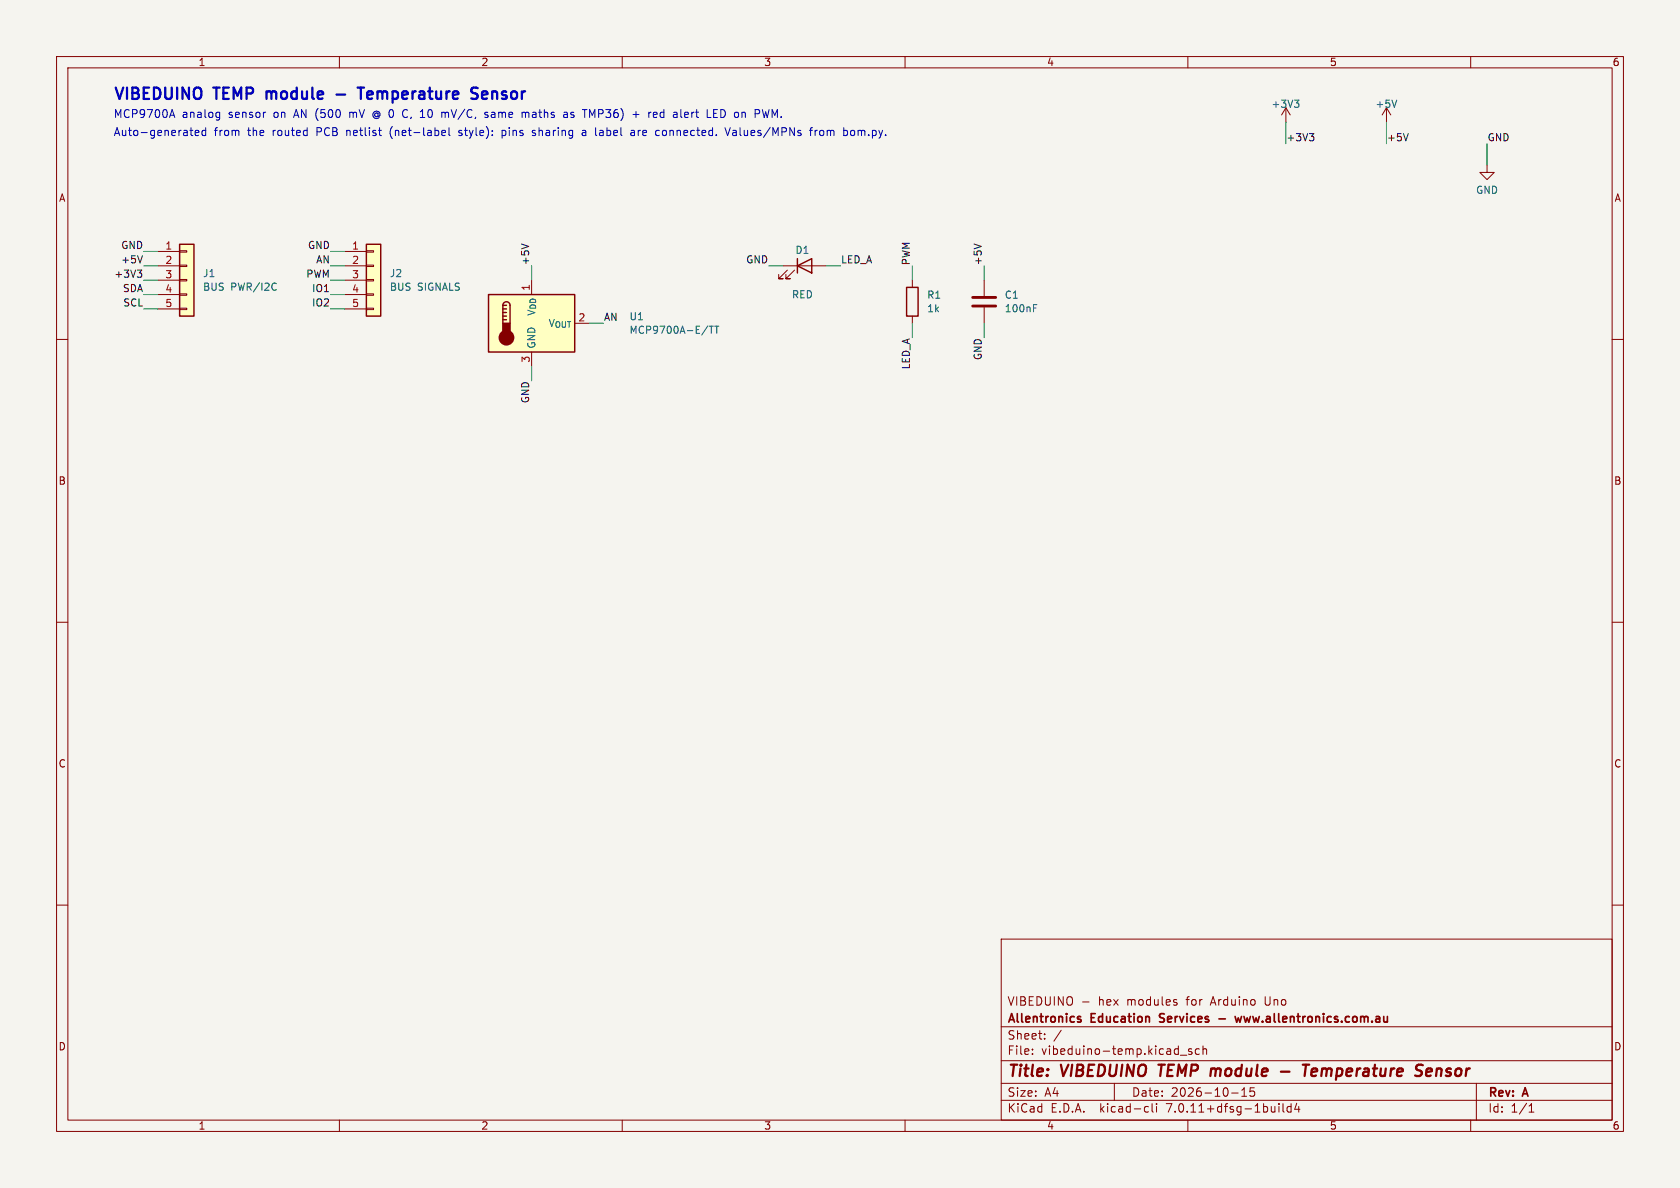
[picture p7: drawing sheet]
<svg xmlns="http://www.w3.org/2000/svg" width="297mm" height="210mm" viewBox="0 0 297 210" stroke-linecap="round" stroke-linejoin="round" font-family="sans-serif">
<path d="M0 0h297v210h-297z" fill="#f5f4ef" stroke="#f5f4ef" stroke-width=".18"/>
<g fill="none" stroke="#840000" stroke-width=".18">
<path d="M10 10h277v190h-277zM12 12h273v186h-273zM60 10v2M110 10v2M160 10v2M210 10v2M227.3 19.1l-.7 1.2M227.3 19.1v2.5M227.3 19.1l.8 1.2M245.1 19.1l-.8 1.2M245.1 19.1v2.5M245.1 19.1l.8 1.2"/>
<path d="M260 10v2M262.9 29.2v1.3h1.3l-1.3 1.3-1.3-1.3h1.3M10 60h2M27.9 44.5h3.8M27.9 47h3.8M27.9 49.5h3.8M27.9 52.1h3.8M27.9 54.6h3.8M31.7 54.5h1.3v.2h-1.3zM31.7 51.9h1.3v.3h-1.3zM31.7 49.4h1.3v.3h-1.3zM31.7 46.9h1.3v.2h-1.3z"/>
<path d="M31.7 44.3h1.3v.3h-1.3zM61 44.5h3.8M61 47h3.8M61 49.5h3.8M61 52.1h3.8M61 54.6h3.8M64.8 54.5h1.2v.2h-1.2zM64.8 51.9h1.2v.3h-1.2zM64.8 49.4h1.2v.3h-1.2zM64.8 46.9h1.2v.2h-1.2zM64.8 44.3h1.2v.3h-1.2zM138.4 47h7.6"/>
<path d="M139.2 47.8l-1.5 1.5h.7h-.7v-.8M140.5 47.8l-1.6 1.5h.8h-.8v-.8M161.3 49.5v1.3M161.3 55.9v1.3M174 49.5v2.8M174 54.4v2.8M285 60h2M94 62.2v2.6M10 110h2M285 110h2M10 160h2M285 160h2"/>
<path d="M177 166h108v32h-108zM191.4 177.1h1.1M207.9 177.2l.2 .2-.2 .3M207.9 176.7l.1 .1M60 198v2M110 198v2M160 198v2M177 194.5h108M177 191.5h108M177 187.5h108M177 181.5h108M182.5 186.3v.1"/>
<path d="M182.5 185.5v.1M184.7 183.6v.1M184.7 182.8v.1M187.6 182.1l-1.3 2M197 191.5v3M202.6 195.6l.4 .1M203 196.5l-.4 .1M203.7 195.1v1.3l.2 .2M204.5 195.1v.1M204.5 195.6v1M208.7 186.5h1.1M210 198v2"/>
<path d="M210.7 185.5l-.4-.1-.2 .2 .1 .2 .5 .2v.3h-.6M212 185.5l-.4-.1-.3 .3v.4l.2 .2h.5M212.7 185.5l.2-.1 .3 .1 .1 .9M212.7 184.9v1.5M217.7 193.2h1.2M219.5 193.8h.9M219.5 192.7l.5-.4v1.5M221.7 192.3h-.7v.7l.2-.1h.5l.1 .3-.1 .5-.2 .1-.5-.1M226.1 195.1v.1M226.1 195.6v1M226.8 195.1v1.3l.2 .2M228.2 195.7l-.4-.1-.3 .3v.4l.2 .2h.5"/>
<path d="M228.2 195.1v1.5M229.2 195l-.3 1.1h.9M229.6 195.6v1M260 198v2M261 191.5v6.5M270.3 196.6h.9M270.3 195.5l.4-.4v1.5"/>
</g>
<path d="M204.8 188.2h1.1M205.4 188.2l-.3 2M214.4 188.9l.5 .1M215 189.2l-.2 1M226.4 189.4h1.6M230.3 188.2h1.2M230.9 188.2l-.3 2M231.9 189.5l.9-.1v-.4l-.2-.1-.6 .1-.2 .9 .3 .3 .5-.1M252.1 189.5l1-.1v-.4l-.6-.1-.3 .3v.9l.1 .1 .6-.1" fill="none" stroke="#840000" stroke-width=".4"/>
<path d="M190.7 179.7l.4 .1M205.1 179.3v.5M218.3 179.7l.3 1 .3-.7 .3 .7 .3-1M190.7 180.2l.4 .1v.2l-.2 .2h-.3M205 180.6l.2 .1M215.5 180.1h1.1" fill="none" stroke="#840000" stroke-width=".3"/>
<g fill="#ffffc2" stroke="#ffffc2" stroke-width=".18">
<path d="M31.7 43.2h2.6v12.7h-2.6z"/>
<path d="M86.4 52.1h15.2v10.1h-15.2z"/>
<path d="M64.8 43.2h2.5v12.7h-2.5z"/>
</g>
<g fill="none" stroke="#840000" stroke-width=".25">
<path d="M31.7 43.2h2.6v12.7h-2.6zM64.8 43.2h2.5v12.7h-2.5zM86.4 52.1h15.2v10.1h-15.2zM88.9 54a.64 .64 0 0 1 .6-.7 .64 .64 0 0 1 .7 .7v3.2M88.9 56.5h.6M88.9 55.9h.6M88.9 55.2h.6M88.9 54.6h.6M88.9 54v3.2M88.9 54h.6M141 47l2.5-1.3v2.6zM141 45.7v2.6"/>
<path d="M160.3 50.8h2v5.1h-2z"/>
</g>
<path d="M228.8 17.7h.8l-.4 .5M229.4 18.2l.2 .2v.3l-.2 .3M246.9 17.7l-.4 1.3M48.6 50l.2 .2M48.8 51.2l-.2 .1M125.4 57.7h.7M125.7 57.7v1.2M126.3 57.7h.8M126.7 57.7v1.2M182.7 54.5h.4M182.7 53.8h.6" fill="none" stroke="#006464" stroke-width=".18"/>
<g fill="#840000" stroke="#840000" stroke-width=".25">
<path d="M88.9 57.2h1.3v1.9h-1.3z"/>
<circle cx="89.5" cy="59.7" r="1.27"/>
</g>
<path d="M172 54.1h4M172 52.6h4" fill="none" stroke="#840000" stroke-width=".51"/>
<path d="M231.5 23.6h.8l-.5 .5M232 24.1l.3 .2v.3l-.3 .3M249 23.6l-.5 1.3M24.3 47.7h.8l-.5 .5M24.8 48.2l.3 .3v.3l-.3 .2M25.2 45.2l-.4 1.3M92.2 43.1l1.3 .5M172.2 43.1l1.3 .5" fill="none" stroke="#0f0f0f" stroke-width=".18"/>
<g fill="none" stroke="#0000c2" stroke-width=".18">
<path d="M30.4 19.4l.5 1.4M38.4 19.8l.4 .1M38.8 19.8v1.2l-.2 .2M61.8 19.8v1M62 19.8l-.2 .2M66.6 19.6l-.3 .1-.3 .3M71.4 19.4h.6M78.3 19.8h.2l.2 .2M79.1 19.8h-.2l-.2 .2M86.2 19.9l-.3-.1-.2 .2 .1 .2 .4 .2v.3h-.5M92.7 19.8l.2 .2M99.8 19.8h.3l.2 .2v.8"/>
<path d="M101.3 19.8h-.2l-.2 .2 .1 .2 .3 .1M104.2 19.4l.5 1 .5-1M116 19.8l.2 .4-.7 .1M116.8 20v.6M121.5 19.8h-.3l-.2 .2 .1 .7 .4 .1M126.2 19.4h.6M136 19.4l-.4 1.4M30.1 20.4h.7M33.6 23h.5M34 24h.1M34.5 23.5l.7-.1-.1-.3-.4-.1-.2 .2 .1 .7h.5M36.4 23.1l-.4-.1-.3 .3 .1 .6h.6"/>
<path d="M36.4 22.6v1.4M38.8 20.7l-.4 .1M66 20.6l.3 .3 .3 .1M66.4 20l-.2 .2 .2 .4M69.1 22.8l-.1 .5 .1 .8M71.4 20.7h.6M78.2 23.1l.4-.1 .2 .4-.7 .1M78.2 23.9h.5M78.7 20v.8M79.4 22.6v1.2l.2 .2M81.1 23.9l.4 .1M81.5 23h-.2l-.2 .2 .1 .2 .3 .1"/>
<path d="M86.9 20.3v.4M88.8 23.1h.5M88.8 23.9h.5M88.8 23v1.4M92.9 20l.2-.2 .3 .1 .1 .9M92.9 20v.8M94.6 23.1l-.3-.1-.2 .2 .1 .2 .4 .2v.3h-.5M100.3 20.7l-.5 .1M100.3 20.2h-.5M100.9 20.7l.4 .1M103 23.1h.5l.1 .9M103.6 23.4h-.5a.27 .27 0 0 0-.2 .3 .27 .27 0 0 0 .2 .3l.5-.1"/>
<path d="M106 23.8l.2 .2h.3M106.4 23l-.4 .1M106.5 23.4h-.3l-.2 .2M111.6 23.1h.5l.1 .9M111.9 20.2h1.1M112.2 23.4h-.5a.27 .27 0 0 0-.2 .3 .27 .27 0 0 0 .2 .3l.5-.1M116.1 20.7l-.1 .1M117.2 23.1l-.1 .2 .1 .6M121.7 20.2l-.7 .1M126.2 20.8h.6M126.2 20h.4M128.2 22.6l.4 1.4 .5-1.4"/>
<path d="M130 23l-.4 .1M130 23.4h-.3a.27 .27 0 0 0-.2 .3 .27 .27 0 0 0 .2 .3h.3M143.1 23h.5M143.6 22.6l-.3 .2v1.2M144.1 23v1M144.5 23l-.3 .1-.1 .2M151 23.2l-.4-.2-.2 .3 .1 .6 .3 .1 .2-.2"/>
</g>
<path d="M47.1 16.2v1.3M47.2 16.2l-.1 .1M59.5 16.7h1.5M63.2 15.5h1.2M63.8 15.5v2M65.2 16.2l-.3 .2v.8l.3 .3M65.9 16.6l-1 .2M83.7 15.5l.8 .1M83.7 16.4a.73 .73 0 0 1 .8 .5 .51 .51 0 0 1-.4 .6h-.5M85.9 16.2h-.4l-.3 .2 .1 1 .6 .1M86.2 16.6l-1 .2" fill="none" stroke="#0000c2" stroke-width=".4"/>
<g fill="none" stroke="#009600" stroke-width=".18">
<path d="M227.3 21.6v3.8M245.1 21.6v3.8M262.9 25.4v3.8M25.4 54.6h2.5M25.4 49.5h2.5M25.4 44.5h2.5M25.4 52.1h2.5M25.4 47h2.5M58.4 54.6h2.6M58.4 49.5h2.6M58.4 44.5h2.6M58.4 52.1h2.6"/>
<path d="M58.4 47h2.6M94 47v2.5M104.1 57.2h2.6M135.9 47h2.5M146 47h2.6M161.3 47v2.5M161.3 57.2v2.5M174 47v2.5M174 57.2v2.5M94 64.8v2.5"/>
</g>
<g font-size="2.8" fill="#0000c2">
<text x="20" y="17.8">VIBEDUINO</text>
<text x="38" y="17.8">TEMP</text>
<text x="48" y="17.8">module</text>
<text x="66" y="17.8">Temperature</text>
<text x="86.7" y="17.8">Sensor</text>
</g>
<g font-size="2.8" fill="#840000">
<text x="178" y="190.9">Title:</text>
<text x="187.7" y="190.9">VIBEDUINO</text>
<text x="205.7" y="190.9">TEMP</text>
<text x="215.6" y="190.9">module</text>
<text x="233.6" y="190.9">Temperature</text>
<text x="254.3" y="190.9">Sensor</text>
</g>
<g font-size="2.1" fill="#840000">
<text x="178" y="178">VIBEDUINO</text>
<text x="194.2" y="178">hex</text>
<text x="199.4" y="178">modules</text>
<text x="210.1" y="178">for</text>
<text x="214.5" y="178">Arduino</text>
<text x="224.2" y="178">Uno</text>
<text x="178" y="184">Sheet:</text>
<text x="178" y="181.2">Allentronics</text>
<text x="193" y="181.2">Education</text>
<text x="205.7" y="181.2">Services</text>
<text x="220.3" y="181.2">www.allentronics.com.au</text>
<text x="178" y="186.7">File:</text>
<text x="184.1" y="186.7">vibeduino-temp.kicad_sch</text>
<text x="178" y="196.9">KiCad</text>
<text x="178" y="194.1">Size:</text>
<text x="184.7" y="194.1">A4</text>
<text x="185.7" y="196.9">E.D.A.</text>
<text x="194.6" y="196.9">kicad-cli</text>
<text x="200" y="194.1">Date:</text>
<text x="206.5" y="196.9">7.0.11+dfsg-1build4</text>
<text x="207" y="194.1">2026-10-15</text>
<text x="263" y="194.3">Rev:</text>
<text x="263" y="196.9">Id:</text>
<text x="267.1" y="196.9">1/1</text>
<text x="269.4" y="194.3">A</text>
</g>
<g font-size="1.9" fill="#0000c2">
<text x="20" y="20.9">MCP9700A</text>
<text x="32.2" y="20.9">analog</text>
<text x="40.5" y="20.9">sensor</text>
<text x="48.6" y="20.9">on</text>
<text x="52.4" y="20.9">AN (500</text>
<text x="62.5" y="20.9">mV</text>
<text x="66.8" y="20.9">@ 0</text>
<text x="72.4" y="20.9">C, 10</text>
<text x="79.6" y="20.9">mV/C,</text>
<text x="87.5" y="20.9">same</text>
<text x="94.2" y="20.9">maths</text>
<text x="101.7" y="20.9">as</text>
<text x="105.4" y="20.9">TMP36)</text>
<text x="114.3" y="20.9">+</text>
<text x="117.3" y="20.9">red</text>
<text x="121.9" y="20.9">alert</text>
<text x="128" y="20.9">LED on</text>
<text x="136.8" y="20.9">PWM.</text>
<text x="20" y="24.2">Auto-generated</text>
<text x="37.8" y="24.2">from</text>
<text x="43.9" y="24.2">the</text>
<text x="48.4" y="24.2">routed</text>
<text x="56.3" y="24.2">PCB</text>
<text x="61.8" y="24.2">netlist</text>
<text x="69.6" y="24.2">(net-label</text>
<text x="82" y="24.2">style):</text>
<text x="89.8" y="24.2">pins</text>
<text x="95.3" y="24.2">sharing</text>
<text x="104.3" y="24.2">a</text>
<text x="106.8" y="24.2">label</text>
<text x="113.3" y="24.2">are</text>
<text x="117.8" y="24.2">connected.</text>
<text x="130.4" y="24.2">Values/MPNs</text>
<text x="145.5" y="24.2">from</text>
<text x="151.6" y="24.2">bom.py.</text>
</g>
<g font-size="1.8" fill="#840000">
<text x="35" y="11.9">1</text>
<text x="85" y="11.9">2</text>
<text x="135" y="11.9">3</text>
<text x="185" y="11.9">4</text>
<text x="235" y="11.9">5</text>
<text x="285" y="11.9">6</text>
<text x="10.3" y="35.9">A</text>
<text x="285.3" y="35.9">A</text>
<text x="10.3" y="85.9">B</text>
<text x="285.3" y="85.9">B</text>
<text x="10.3" y="135.9">C</text>
<text x="285.3" y="135.9">C</text>
<text x="10.3" y="185.9">D</text>
<text x="285.3" y="185.9">D</text>
<text x="35" y="199.9">1</text>
<text x="85" y="199.9">2</text>
<text x="135" y="199.9">3</text>
<text x="185" y="199.9">4</text>
<text x="235" y="199.9">5</text>
<text x="285" y="199.9">6</text>
</g>
<g font-size="1.8" fill="#006464">
<text x="224.7" y="19.3">+3V3</text>
<text x="243.1" y="19.3">+5V</text>
<text x="260.9" y="34.5">GND</text>
<text x="140.5" y="45.1">D1</text>
<text x="35.8" y="49.2">J1</text>
<text x="35.8" y="51.6">BUS</text>
<text x="40.8" y="51.6">PWR/I2C</text>
<text x="68.8" y="49.2">J2</text>
<text x="68.8" y="51.6">BUS</text>
<text x="73.8" y="51.6">SIGNALS</text>
<text x="139.9" y="52.9">RED</text>
<text x="163.8" y="53">R1</text>
<text x="177.5" y="53">C1</text>
<text x="94.8" y="56" transform="rotate(-90 94.8 56)">V_{DD}</text>
<text x="96.8" y="58">V_{OUT}</text>
<text x="111.2" y="56.8">U1</text>
<text x="111.2" y="59.2">MCP9700A-E/TT</text>
<text x="163.8" y="55.4">1k</text>
<text x="177.5" y="55.4">100nF</text>
<text x="94.8" y="61.7" transform="rotate(-90 94.8 61.7)">GND</text>
</g>
<g font-size="1.8" fill="#0f0f0f">
<text x="227.3" y="25.1">+3V3</text>
<text x="245.1" y="25.1">+5V</text>
<text x="262.9" y="25.1">GND</text>
<text x="21.3" y="44.1">GND</text>
<text x="21.3" y="46.6">+5V</text>
<text x="54.3" y="44.1">GND</text>
<text x="55.8" y="46.6">AN</text>
<text x="93.6" y="47" transform="rotate(-90 93.6 47)">+5V</text>
<text x="131.8" y="46.6">GND</text>
<text x="148.6" y="46.6">LED_A</text>
<text x="160.9" y="47" transform="rotate(-90 160.9 47)">PWM</text>
<text x="173.6" y="47" transform="rotate(-90 173.6 47)">+5V</text>
<text x="20.1" y="49.2">+3V3</text>
<text x="21.6" y="51.7">SDA</text>
<text x="54" y="49.2">PWM</text>
<text x="55.1" y="51.7">IO1</text>
<text x="21.7" y="54.3">SCL</text>
<text x="55.1" y="54.3">IO2</text>
<text x="106.7" y="56.8">AN</text>
<text x="160.9" y="65.4" transform="rotate(-90 160.9 65.4)">LED_A</text>
<text x="173.6" y="63.8" transform="rotate(-90 173.6 63.8)">GND</text>
<text x="93.6" y="71.4" transform="rotate(-90 93.6 71.4)">GND</text>
</g>
<g font-size="1.8" fill="#a90000">
<text x="29.1" y="44.2">1</text>
<text x="29.1" y="46.7">2</text>
<text x="62.2" y="44.2">1</text>
<text x="62.2" y="46.7">2</text>
<text x="29.1" y="49.3">3</text>
<text x="29.1" y="51.8">4</text>
<text x="62.2" y="49.3">3</text>
<text x="62.2" y="51.8">4</text>
<text x="93.7" y="51.5" transform="rotate(-90 93.7 51.5)">1</text>
<text x="29.1" y="54.4">5</text>
<text x="62.2" y="54.4">5</text>
<text x="102.2" y="56.9">2</text>
<text x="93.7" y="64.2" transform="rotate(-90 93.7 64.2)">3</text>
</g>
</svg>
